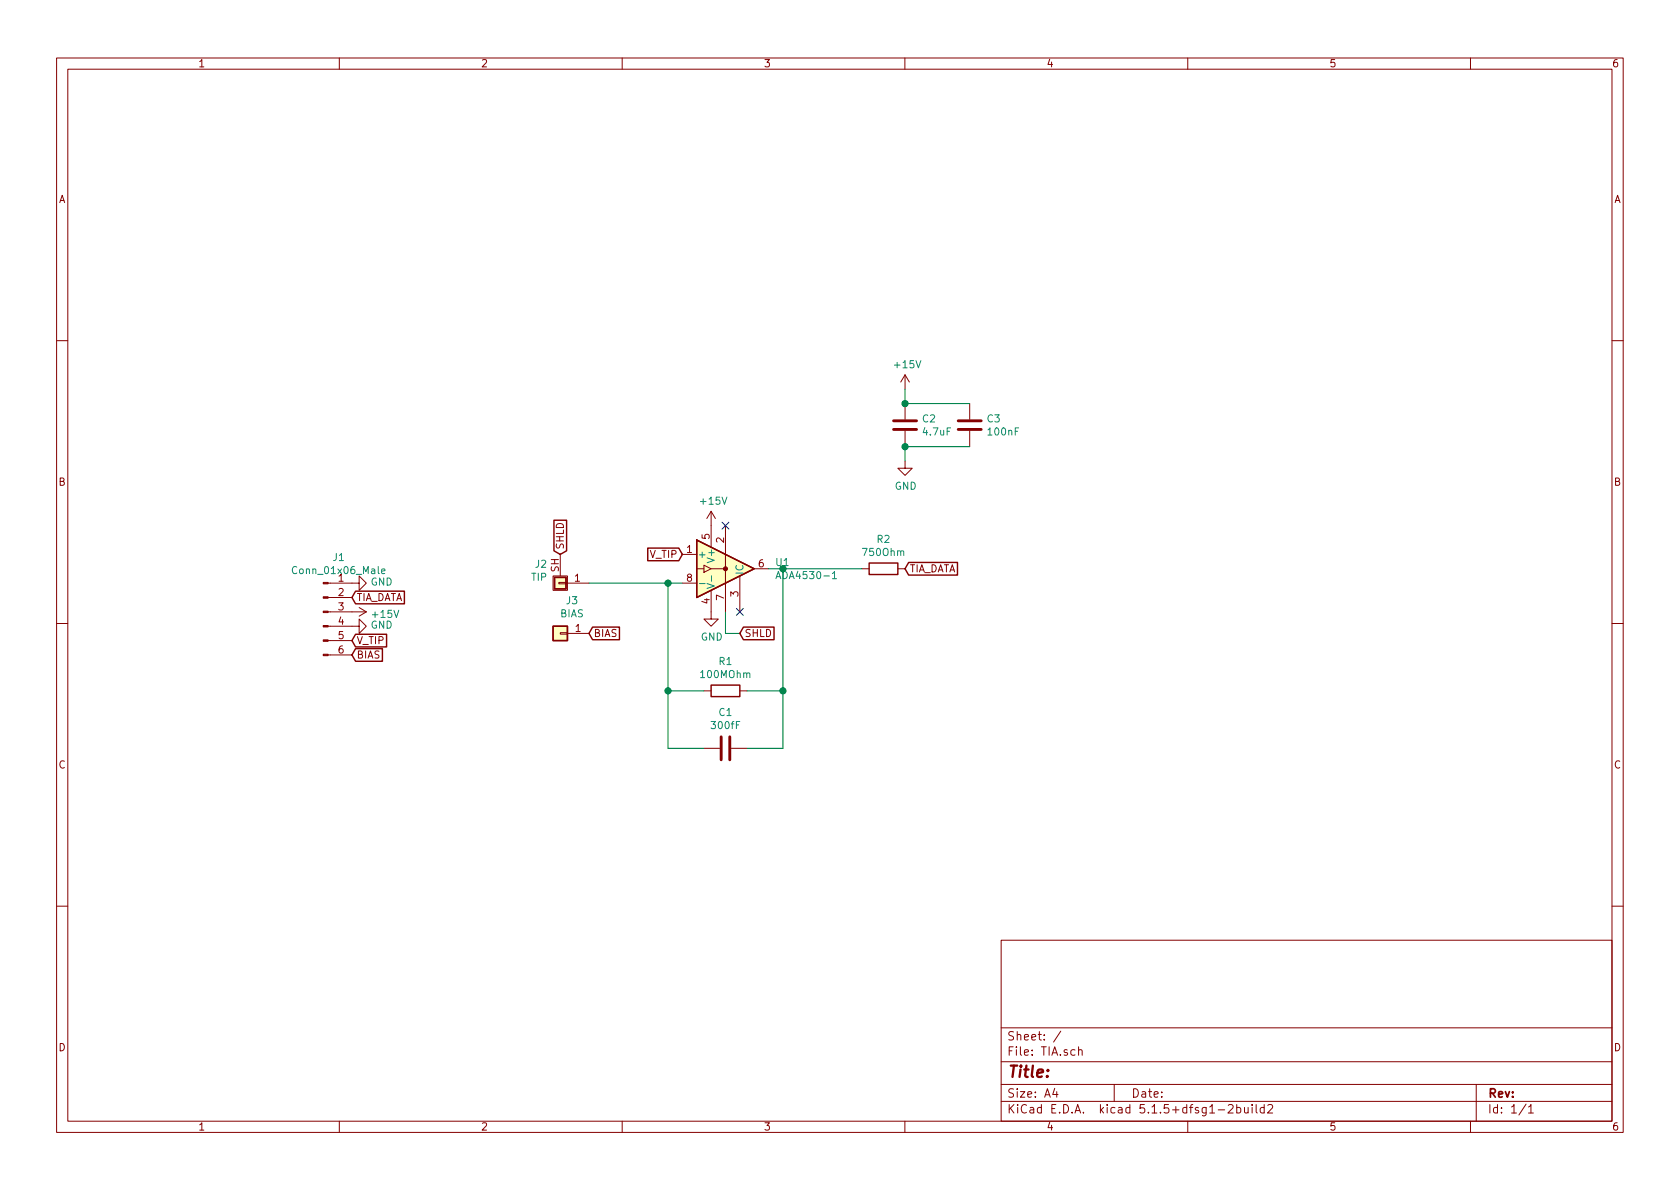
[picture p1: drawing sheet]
<svg xmlns="http://www.w3.org/2000/svg" width="297mm" height="210mm" viewBox="0 0 297 210" stroke-linecap="round" stroke-linejoin="round" font-family="sans-serif">
<g fill="none" stroke="#840000" stroke-width=".18">
<path d="M10 10.3h277v189.9h-277zM12 12.2h273v186.1h-273zM60 10.3v1.9M110 10.3v1.9M160 10.3v1.9M210 10.3v1.9M260 10.3v1.9M10 60.2h2M160 66.3v2.5M160 71.4v2.8M160 76.2v2.8M160 66.3l-.7 1.3"/>
<path d="M160 66.3l.8 1.3M171.4 71.4v2.8M171.4 76.2v2.8M285 60.2h2M99.1 98v3.8M120.6 98h2.6M124.5 99.9l1.2 .7-1.2 .6zM125.7 90.4v6.4M125.7 90.4l-.7 1.3M125.7 90.4l.8 1.3M128.3 93v15.2M160 81.5v1.3h1.3l-1.3 1.3-1.3-1.3h1.3"/>
<path d="M10 110.3h2M58 110.7h5.5v-1.2l1.3 1.2-1.3 1.3v-1.3M58 103.1h5.5v-1.3l1.3 1.3-1.3 1.3v-1.3M58 115.8h4.2M58 113.3h4.2M58 108.2h6.8M58 105.7h4.2M63.5 107.4l1.3 .8M64.8 108.2l-1.3 .8M97.8 101.8h2.5v2.6h-2.5zM98.8 103h1.3v.2h-1.3zM99.1 111.9h1.2v.2h-1.2z"/>
<path d="M100.1 103.1h4M100.3 112h3.8M120.6 103.1h2.6M123.2 100.6h1.3M125.7 104.4v5.1h1.3l-1.3 1.2-1.2-1.2h1.2M125.7 100.6h2.6M130.8 101.8v6.4M133.3 100.6h2.6M152.4 100.6h1.3M158.7 100.6h1.3M285 110.3h2M124.5 132.3h2.8"/>
<path d="M124.5 122.2h1.2M129.3 132.3h2.8M130.8 122.2h1.3M10 160.2h2M177 166.3h108v32h-108zM285 160.2h2M60 198.3v1.9M110 198.3v1.9M160 198.3v1.9M177 194.8h108M177 191.8h108M177 187.8h108"/>
<path d="M177 181.8h108M186.5 192.5l-.4 1h1M186.8 193v1M187.6 182.3l-1.3 2M190.7 185.7l.2-.1 .4 .1v.9M190.7 185.1v1.5M197 191.8v3M210 198.3v1.9M215.4 196.3h1.1M217.2 195.5l.2-.2h.4l.2 .5-.9 1h.9M218.7 195.9l.4-.1 .3 .3-.1 .6h-.6M218.7 195.3v1.5"/>
<path d="M220 195.8l.1 .9 .3 .1 .3-.1M220.7 195.8v1M221.4 195.3v.2M221.4 195.8v1M222.1 195.3v1.3l.2 .2M223.5 195.9l-.4-.1-.3 .3 .1 .6 .2 .1 .4-.1M223.5 195.3v1.5M224.2 195.5l.2-.2h.3l.3 .5-.9 1h.9M260 198.3v1.9M261 191.8v6.5M269.8 195.2l-1.2 2M270.3 195.8l.4-.5v1.5"/>
<path d="M270.3 196.8h.8"/>
</g>
<g fill="#ffffc2" stroke="#ffffc2" stroke-width=".18">
<path d="M98 102.1h2.1v2h-2.1z"/>
<path d="M123.2 95.5l10.1 5.1-10.1 5.1z"/>
<path d="M97.8 110.7h2.5v2.6h-2.5z"/>
</g>
<g fill="none" stroke="#840000" stroke-width=".25">
<path d="M97.9 92h2.3v5.4l-1.1 .6-1.2-.6zM114.5 96.9h5.5l.6 1.1-.6 1.2h-5.5zM123.2 95.5l10.1 5.1-10.1 5.1zM153.7 99.6h5v2h-5zM160.7 99.5h8.6v2.2h-8.6l-.7-1.1zM62.9 114.7h4.7v2.2h-4.7l-.7-1.1zM62.9 112.2h5.5v2.2h-5.5l-.7-1.1zM62.9 104.5h8.6v2.3h-8.6l-.7-1.1zM97.8 110.7h2.5v2.6h-2.5zM98 102.1h2.1v2h-2.1zM104.8 110.9h4.7v2.2h-4.7l-.7-1.1zM131.4 110.9h5.5v2.2h-5.5l-.6-1.1z"/>
<path d="M125.7 121.2h5.1v2h-5.1z"/>
</g>
<path d="M158 75.9h4.1M158 74.4h4.1M169.4 75.9h4.1M169.4 74.4h4.1M127.5 130.3v4.1M129 130.3v4.1" fill="none" stroke="#840000" stroke-width=".51"/>
<g fill="#840000" stroke="#840000" stroke-width=".18">
<path d="M57.1 115.7h.9v.2h-.9z"/>
<path d="M57.1 113.2h.9v.2h-.9z"/>
<path d="M57.1 110.6h.9v.3h-.9z"/>
<path d="M57.1 108.1h.9v.2h-.9z"/>
<path d="M57.1 105.5h.9v.3h-.9z"/>
<path d="M57.1 103h.9v.2h-.9z"/>
<circle cx="128.3" cy="100.6" r=".36"/>
</g>
<path d="M67.5 101l.6-.1-.1-.2-.4-.1-.1 .2v.6h.5M123.7 103.2h1M125 103.2l1.3 .4-1.3 .5M125.8 101.8v1M137.2 102.3l.4-1.2 .4 1.2M137.3 102h.6M147.2 101.4l.3-.3v1.2M147.2 102.3h.7" fill="none" stroke="#008484" stroke-width=".18"/>
<path d="M160 68.8v2.6h11.4M171.4 79h-11.4v2.5M104.1 103.1h16.5M118.1 103.1v29.2h6.4M128.3 108.2v3.8h2.5M135.9 100.6h16.5M138.4 100.6v31.7h-6.3M118.1 122.2h6.4M132.1 122.2h6.3" fill="none" stroke="#008400" stroke-width=".18"/>
<g fill="#008400" stroke="#008400" stroke-width=".25">
<circle cx="118.1" cy="103.1" r=".51"/>
<circle cx="118.1" cy="122.2" r=".51"/>
<circle cx="138.4" cy="100.6" r=".51"/>
<circle cx="160" cy="79" r=".51"/>
<circle cx="138.4" cy="122.2" r=".51"/>
<circle cx="160" cy="71.4" r=".51"/>
</g>
<path d="M127.7 92.3l1.2 1.3M128.9 92.3l-1.2 1.3M130.2 107.6l1.2 1.2M131.4 107.6l-1.2 1.2" fill="none" stroke="#000084" stroke-width=".18"/>
<text font-size="2.8" fill="#840000" x="178" y="190.5">Title:</text>
<g font-size="2.1" fill="#840000">
<text x="178" y="184">Sheet: /</text>
<text x="178" y="186.7">File: TIA.sch</text>
<text x="178" y="196.9">KiCad E.D.A. kicad 5.1.5+dfsg1-2build2</text>
<text x="178" y="194.1">Size: A4</text>
<text x="200" y="194.1">Date:</text>
<text x="263" y="194.1">Rev:</text>
<text x="263" y="196.9">Id: 1/1</text>
</g>
<g font-size="1.8" fill="#840000">
<text x="35" y="11.9">1</text>
<text x="85" y="11.9">2</text>
<text x="135" y="11.9">3</text>
<text x="185" y="11.9">4</text>
<text x="235" y="11.9">5</text>
<text x="285" y="11.9">6</text>
<text x="10.4" y="35.9">A</text>
<text x="285.4" y="35.9">A</text>
<text x="10.4" y="85.9">B</text>
<text x="285.4" y="85.9">B</text>
<text x="125.5" y="95.3" transform="rotate(-90 125.5 95.3)">5</text>
<text x="128" y="96" transform="rotate(-90 128 96)">2</text>
<text x="98.8" y="101.2" transform="rotate(-90 98.8 101.2)">SH</text>
<text x="99.7" y="97.3" transform="rotate(-90 99.7 97.3)">SHLD</text>
<text x="114.9" y="98.7">V_TIP</text>
<text x="121.4" y="97.8">1</text>
<text x="134.1" y="100.3">6</text>
<text x="160.8" y="101.2">TIA_DATA</text>
<text x="59.8" y="102.9">1</text>
<text x="59.8" y="105.4">2</text>
<text x="59.8" y="107.9">3</text>
<text x="63" y="106.3">TIA_DATA</text>
<text x="101.6" y="102.9">1</text>
<text x="121.4" y="102.9">8</text>
<text x="125.5" y="106.8" transform="rotate(-90 125.5 106.8)">4</text>
<text x="128" y="106.1" transform="rotate(-90 128 106.1)">7</text>
<text x="130.6" y="105.5" transform="rotate(-90 130.6 105.5)">3</text>
<text x="59.8" y="110.5">4</text>
<text x="59.8" y="113">5</text>
<text x="63" y="113.9">V_TIP</text>
<text x="101.8" y="111.8">1</text>
<text x="104.9" y="112.6">BIAS</text>
<text x="131.6" y="112.6">SHLD</text>
<text x="59.8" y="115.6">6</text>
<text x="63" y="116.5">BIAS</text>
<text x="10.4" y="135.9">C</text>
<text x="285.4" y="135.9">C</text>
<text x="10.4" y="185.9">D</text>
<text x="285.4" y="185.9">D</text>
<text x="35" y="199.9">1</text>
<text x="85" y="199.9">2</text>
<text x="135" y="199.9">3</text>
<text x="185" y="199.9">4</text>
<text x="235" y="199.9">5</text>
<text x="285" y="199.9">6</text>
</g>
<g font-size="1.8" fill="#008484">
<text x="158.3" y="65.1">+15V</text>
<text x="163.1" y="74.7">C2</text>
<text x="163.3" y="77">4.7uF</text>
<text x="174.6" y="74.7">C3</text>
<text x="174.8" y="77">100nF</text>
<text x="124" y="89.2">+15V</text>
<text x="158.2" y="86.6">GND</text>
<text x="52.2" y="101.5">Conn_01x06_Male</text>
<text x="58.9" y="99.2">J1</text>
<text x="94.7" y="100.4">J2</text>
<text x="123.3" y="98.7">+</text>
<text x="126.4" y="99.1" transform="rotate(-90 126.4 99.1)">V+</text>
<text x="131.4" y="101.7" transform="rotate(-90 131.4 101.7)">IC</text>
<text x="137.2" y="100.1">U1</text>
<text x="152.7" y="98.3">750Ohm</text>
<text x="155.1" y="96">R2</text>
<text x="65.5" y="103.6">GND</text>
<text x="94" y="102.7">TIP</text>
<text x="100.2" y="106.9">J3</text>
<text x="137.9" y="102.4">ADA4530-1</text>
<text x="65.5" y="111.2">GND</text>
<text x="66" y="109.3">+15V</text>
<text x="99" y="109.2">BIAS</text>
<text x="123.9" y="113.3">GND</text>
<text x="124.1" y="119.9">100MOhm</text>
<text x="127.2" y="117.6">R1</text>
<text x="126" y="128.9">300fF</text>
<text x="127.2" y="126.6">C1</text>
</g>
</svg>
